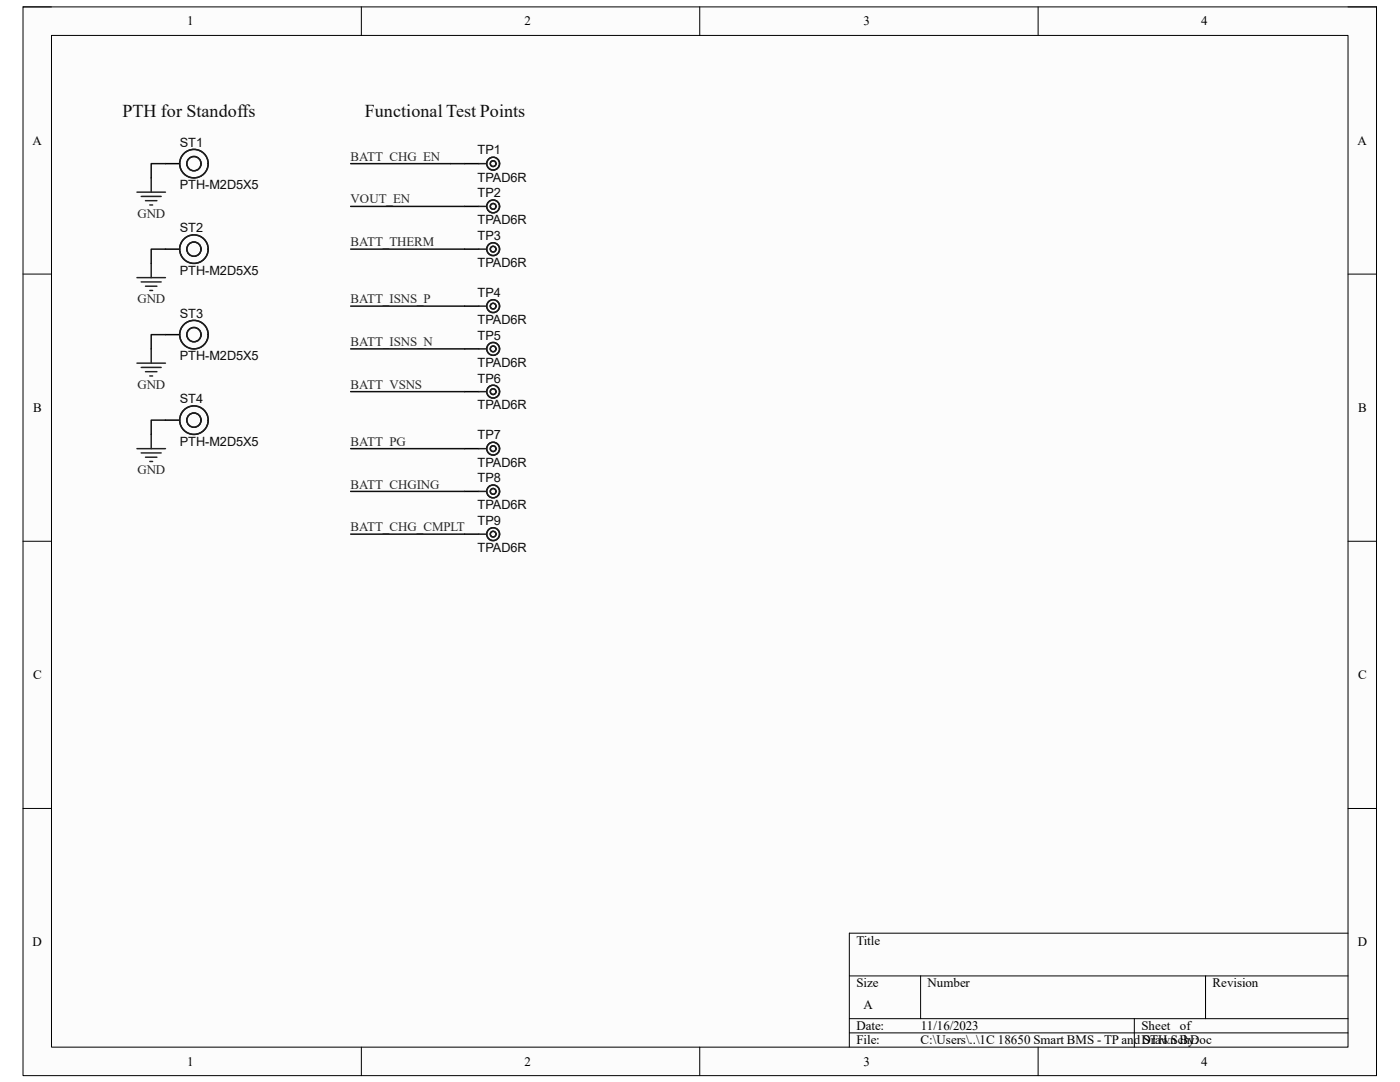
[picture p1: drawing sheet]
<svg xmlns="http://www.w3.org/2000/svg" width="279mm" height="216mm" viewBox="0 0 279 216" stroke-linecap="round" stroke-linejoin="round" font-family="sans-serif">
<path d="M4.6 1.4h270.1v213.2h-270.1z" fill-rule="evenodd" fill="#fcfcfc"/>
<path d="M4.6 1.4h270.1v213.2h-270.1z" fill="none" stroke="#000" stroke-width=".2"/>
<path d="M10.3 7.1h258.7v201.8h-258.7z" fill-rule="evenodd" fill="#fcfcfc"/>
<g fill="none" stroke="#000" stroke-width=".2">
<path d="M4.6 1.4h5.7M10.3 7.1h258.7v201.8h-258.7zM72.1 1.4v5.7M139.6 1.4v5.7M207.2 1.4v5.7M269 1.4h5.7v5.7M4.6 54.7h5.7M269 54.7h5.7M4.6 108h5.7M269 108h5.7M4.6 161.3h5.7M269 161.3h5.7"/>
<path d="M169.5 194.7h99.5M183.7 194.7v8.6M240.6 194.7v8.6M269 186.2h-99.5v22.7M72.1 208.9v5.7M139.6 208.9v5.7M169.5 203.3h99.5M169.5 206.1h99.5M207.2 208.9v5.7M226.4 203.3v5.6M274.7 208.9v5.7"/>
</g>
<g fill="none" stroke="#000" stroke-width=".3">
<path d="M33 32.7h2.9M92.7 32.7h2.9M33 49.7h2.9M92.7 49.7h2.9M92.7 41.2h2.9M33 66.8h2.9M92.7 61.1h2.9M92.7 69.6h2.9M92.7 78.1h2.9M33 83.8h2.9M92.7 89.5h2.9M92.7 98.1h2.9"/>
<path d="M92.7 106.6h2.9"/>
</g>
<g fill="none" stroke="#1c1c1c" stroke-width=".3">
<path d="M95.6 32.7h1.4M95.6 41.2h1.4M95.6 49.7h1.4M95.6 61.1h1.4M95.6 69.6h1.4M95.6 78.1h1.4M95.6 89.5h1.4M95.6 98.1h1.4M95.6 106.6h1.4"/>
<circle cx="38.7" cy="32.7" r="2.84"/>
<circle cx="38.7" cy="32.7" r="1.42"/>
<circle cx="98.4" cy="32.7" r="1.28"/>
<circle cx="98.4" cy="32.7" r=".57"/>
<circle cx="38.7" cy="49.7" r="2.84"/>
<circle cx="38.7" cy="49.7" r="1.42"/>
<circle cx="98.4" cy="41.2" r="1.28"/>
<circle cx="98.4" cy="49.7" r="1.28"/>
<circle cx="98.4" cy="41.2" r=".57"/>
<circle cx="98.4" cy="49.7" r=".57"/>
<circle cx="38.7" cy="66.8" r="2.84"/>
<circle cx="38.7" cy="66.8" r="1.42"/>
<circle cx="98.4" cy="61.1" r="1.28"/>
<circle cx="98.4" cy="78.1" r="1.28"/>
<circle cx="98.4" cy="69.6" r="1.28"/>
<circle cx="98.4" cy="69.6" r=".57"/>
<circle cx="98.4" cy="61.1" r=".57"/>
<circle cx="98.4" cy="78.1" r=".57"/>
<circle cx="38.7" cy="83.8" r="1.42"/>
<circle cx="38.7" cy="83.8" r="2.84"/>
<circle cx="98.4" cy="89.5" r="1.28"/>
<circle cx="98.4" cy="98.1" r="1.28"/>
<circle cx="98.4" cy="89.5" r=".57"/>
<circle cx="98.4" cy="98.1" r=".57"/>
<circle cx="98.4" cy="106.6" r="1.28"/>
<circle cx="98.4" cy="106.6" r=".57"/>
</g>
<g fill="none" stroke="#262626" stroke-width=".3">
<path d="M27.3 38.3h5.7M28.2 39.2h4M30.2 35.5v2.8M27.3 55.4h5.7M28.2 56.3h4M29 57.1h2.3M29 40h2.3M29.9 58h.6M29.9 40.9h.6M30.2 52.6v2.8M27.3 72.5h5.7M28.2 73.3h4"/>
<path d="M29 74.2h2.3M29.9 75h.6M30.2 69.6v2.9M27.3 89.5h5.7M28.2 90.4h4M29 91.2h2.3M29.9 92.1h.6M30.2 86.7v2.8"/>
</g>
<g fill="none" stroke="#0e0e0e" stroke-width=".3">
<path d="M33 32.7h-2.8v2.8M70 32.7h22.7M33 49.7h-2.8v2.9M70 49.7h22.7M70 41.2h22.7M33 66.8h-2.8v2.8M70 78.1h22.7M70 69.6h22.7M70 61.1h22.7M33 83.8h-2.8v2.9M70 98.1h22.7M70 89.5h22.7"/>
<path d="M70 106.6h22.7"/>
</g>
<g font-size="3.6" fill="#0e0e0e">
<text x="24.5" y="23.3">PTH for Standoffs</text>
<text x="72.8" y="23.3">Functional Test Points</text>
</g>
<g font-size="2.6">
<text x="37.4" y="5.1">1</text>
<text x="104.7" y="5.1">2</text>
<text x="172.3" y="5.1">3</text>
<text x="239.7" y="5.1">4</text>
<text x="6.5" y="28.9">A</text>
<text x="270.9" y="28.9">A</text>
<text x="6.6" y="82.2">B</text>
<text x="271.1" y="82.2">B</text>
<text x="6.6" y="135.5">C</text>
<text x="271.1" y="135.5">C</text>
<text x="6.5" y="188.8">D</text>
<text x="170.9" y="188.5">Title</text>
<text x="271" y="188.8">D</text>
<text x="170.9" y="197">Size</text>
<text x="185.1" y="197">Number</text>
<text x="242" y="197">Revision</text>
<text x="172.3" y="201.3">A</text>
<text x="170.9" y="205.5">Date:</text>
<text x="170.9" y="208.4">File:</text>
<text x="183.7" y="208.4">C:\Users\..\1C 18650 Smart BMS - TP and STH.SchDoc</text>
<text x="183.7" y="205.5">11/16/2023</text>
<text x="227.8" y="208.4">Drawn By:</text>
<text x="227.8" y="205.5">Sheet</text>
<text x="235.5" y="205.5">of</text>
<text x="37.4" y="212.6">1</text>
<text x="104.7" y="212.6">2</text>
<text x="172.3" y="212.6">3</text>
<text x="239.7" y="212.6">4</text>
</g>
<g font-size="2.6" fill="#262626">
<text x="70" y="32.1">BATT_CHG_EN</text>
<text x="70" y="40.6">VOUT_EN</text>
<text x="27.4" y="43.5">GND</text>
<text x="70" y="49.1">BATT_THERM</text>
<text x="27.4" y="60.5">GND</text>
<text x="70" y="60.5">BATT_ISNS_P</text>
<text x="70" y="69">BATT_ISNS_N</text>
<text x="27.4" y="77.6">GND</text>
<text x="70" y="77.6">BATT_VSNS</text>
<text x="70" y="88.9">BATT_PG</text>
<text x="27.4" y="94.7">GND</text>
<text x="70" y="97.5">BATT_CHGING</text>
<text x="70" y="106">BATT_CHG_CMPLT</text>
</g>
<g font-size="2.5" fill="#0e0e0e">
<text x="35.9" y="29.3">ST1</text>
<text x="95.3" y="30.8">TP1</text>
<text x="35.9" y="37.8">PTH-M2D5X5</text>
<text x="95.3" y="36.2">TPAD6R</text>
<text x="95.3" y="39.4">TP2</text>
<text x="35.9" y="46.3">ST2</text>
<text x="95.3" y="44.7">TPAD6R</text>
<text x="95.3" y="47.9">TP3</text>
<text x="95.3" y="53.3">TPAD6R</text>
<text x="35.9" y="54.9">PTH-M2D5X5</text>
<text x="95.3" y="59.3">TP4</text>
<text x="35.9" y="63.4">ST3</text>
<text x="95.3" y="64.6">TPAD6R</text>
<text x="35.9" y="71.9">PTH-M2D5X5</text>
<text x="95.3" y="67.8">TP5</text>
<text x="95.3" y="73.2">TPAD6R</text>
<text x="95.3" y="76.3">TP6</text>
<text x="35.9" y="80.4">ST4</text>
<text x="95.3" y="81.7">TPAD6R</text>
<text x="35.9" y="89">PTH-M2D5X5</text>
<text x="95.3" y="87.7">TP7</text>
<text x="95.3" y="93.1">TPAD6R</text>
<text x="95.3" y="96.2">TP8</text>
<text x="95.3" y="101.6">TPAD6R</text>
<text x="95.3" y="104.7">TP9</text>
<text x="95.3" y="110.2">TPAD6R</text>
</g>
</svg>
